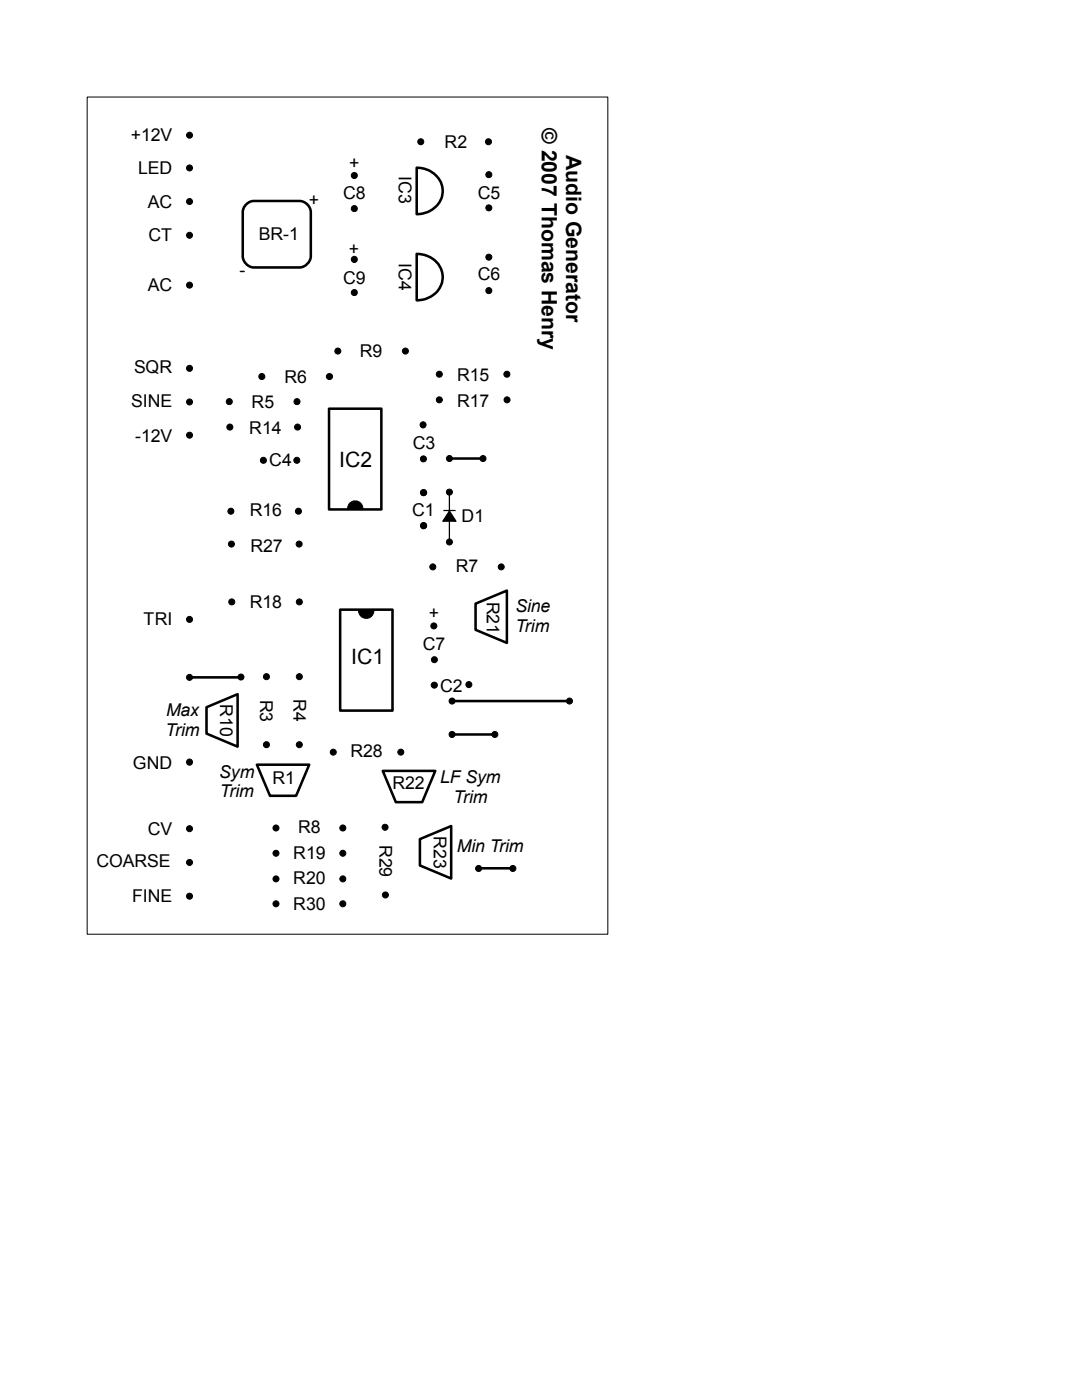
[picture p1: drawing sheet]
<svg xmlns="http://www.w3.org/2000/svg" width="216mm" height="279mm" viewBox="0 0 216 279" stroke-linecap="round" stroke-linejoin="round" font-family="sans-serif">
<g fill="none" stroke="#000" stroke-width=".51">
<path d="M83.1 33.5l1.4 .1 1.4 .6a5.1 5.1 0 0 1 1.9 1.9 4.6 4.6 0 0 1-3.8 6.6l-.9 .1zM49.1 40.8l1-.6 .5-.1h7.2a5.6 5.6 0 0 1 3.1 .3 2.36 2.36 0 0 1 1.1 1.9v7.3a3.5 3.5 0 0 1-1.1 3.4l-1.1 .4h-7.2a5.4 5.4 0 0 1-3-.4 2.39 2.39 0 0 1-1.2-1.8v-7.4a3.9 3.9 0 0 1 .7-3zM83.1 50.7a4.8 4.8 0 0 1 5 6 5.2 5.2 0 0 1-5 3.2zM65.7 81.6h10.4v20.1h-10.4zM89.8 91.5h6.7M37.8 135.2h10.4M67.9 121.7h10.4v20.1h-10.4zM90.2 139.9h23.4M94.9 120.5l6.2-2.6v10.4l-6.2-2.6zM41.2 141.1l6.2-2.6v10.5l-6.2-2.6zM51.3 152.6h10.4l-2.6 6.2h-5.2zM76.4 153.8h10.5l-2.7 6.3h-5.2z"/>
<path d="M90.2 146.6h8.6M83.8 167.5l6.2-2.6v10.4l-6.2-2.6zM95.4 173.3h7"/>
</g>
<g fill="#000">
<path d="M69.8 100.4l.8-.4h.6l.4 .2a1.48 1.48 0 0 1 .8 1.3h-3l.1-.7z" fill-rule="evenodd"/>
<path d="M71.5 121.9h3.1l-.1 .4-.4 .7-.5 .3-.8 .1a1.53 1.53 0 0 1-1.3-1.5z" fill-rule="evenodd"/>
<circle cx="37.8" cy="27" r=".6"/>
<circle cx="37.8" cy="33.5" r=".6"/>
<circle cx="70.7" cy="35" r=".6"/>
<circle cx="84" cy="28.3" r=".6"/>
<circle cx="97.5" cy="28.3" r=".6"/>
<circle cx="97.5" cy="34.9" r=".6"/>
<circle cx="37.8" cy="40.2" r=".6"/>
<circle cx="37.8" cy="56.9" r=".6"/>
<circle cx="37.8" cy="47" r=".6"/>
<circle cx="70.7" cy="41.6" r=".6"/>
<circle cx="70.7" cy="58.4" r=".6"/>
<circle cx="70.7" cy="51.8" r=".61"/>
<circle cx="97.5" cy="58" r=".6"/>
<circle cx="97.5" cy="51.3" r=".6"/>
<circle cx="97.5" cy="41.5" r=".6"/>
<circle cx="37.8" cy="73.5" r=".6"/>
<circle cx="52.2" cy="75.1" r=".6"/>
<circle cx="65.7" cy="75.1" r=".6"/>
<circle cx="67.4" cy="70.1" r=".6"/>
<circle cx="80.9" cy="70.1" r=".6"/>
<circle cx="87.7" cy="74.7" r=".6"/>
<circle cx="87.7" cy="79.8" r=".6"/>
<circle cx="101.1" cy="74.7" r=".6"/>
<circle cx="101.2" cy="79.8" r=".6"/>
<circle cx="37.8" cy="80.2" r=".6"/>
<circle cx="37.8" cy="86.9" r=".6"/>
<circle cx="45.8" cy="80.2" r=".6"/>
<circle cx="45.9" cy="85.2" r=".6"/>
<circle cx="52.6" cy="91.9" r=".6"/>
<circle cx="59.2" cy="91.9" r=".6"/>
<circle cx="59.3" cy="80.2" r=".6"/>
<circle cx="59.4" cy="85.2" r=".6"/>
<circle cx="84.4" cy="84.8" r=".61"/>
<circle cx="84.5" cy="91.6" r=".6"/>
<circle cx="84.5" cy="98.3" r=".6"/>
<circle cx="89.7" cy="98.2" r=".6"/>
<circle cx="89.7" cy="91.5" r=".6"/>
<circle cx="96.4" cy="91.5" r=".6"/>
<circle cx="46.1" cy="102" r=".6"/>
<circle cx="46.2" cy="108.6" r=".6"/>
<circle cx="59.6" cy="102" r=".6"/>
<circle cx="59.7" cy="108.6" r=".6"/>
<circle cx="84.5" cy="104.9" r=".6"/>
<circle cx="86.4" cy="113.1" r=".6"/>
<circle cx="89.7" cy="108.2" r=".6"/>
<circle cx="100" cy="113.1" r=".6"/>
<circle cx="37.8" cy="135.2" r=".6"/>
<circle cx="37.8" cy="123.6" r=".6"/>
<circle cx="46.2" cy="120.1" r=".6"/>
<circle cx="48.1" cy="135.1" r=".6"/>
<circle cx="53.2" cy="135" r=".6"/>
<circle cx="59.7" cy="135" r=".6"/>
<circle cx="59.7" cy="120.1" r=".6"/>
<circle cx="86.6" cy="124.9" r=".6"/>
<circle cx="86.7" cy="136.7" r=".61"/>
<circle cx="86.7" cy="131.7" r=".6"/>
<circle cx="90.2" cy="139.9" r=".6"/>
<circle cx="93.6" cy="136.6" r=".6"/>
<circle cx="113.6" cy="139.9" r=".6"/>
<circle cx="37.8" cy="152.1" r=".61"/>
<circle cx="53.2" cy="148.6" r=".6"/>
<circle cx="59.7" cy="148.6" r=".6"/>
<circle cx="66.5" cy="150.1" r=".6"/>
<circle cx="80" cy="150.1" r=".6"/>
<circle cx="90.2" cy="146.6" r=".6"/>
<circle cx="98.7" cy="146.6" r=".6"/>
<circle cx="37.8" cy="165.4" r=".6"/>
<circle cx="37.8" cy="178.9" r=".6"/>
<circle cx="37.8" cy="172.1" r=".6"/>
<circle cx="55.1" cy="175.4" r=".6"/>
<circle cx="55.1" cy="170.3" r=".6"/>
<circle cx="55.1" cy="165.2" r=".6"/>
<circle cx="68.4" cy="170.3" r=".6"/>
<circle cx="68.4" cy="175.4" r=".6"/>
<circle cx="68.4" cy="165.2" r=".6"/>
<circle cx="76.8" cy="165.1" r=".6"/>
<circle cx="76.9" cy="178.6" r=".6"/>
<circle cx="95.5" cy="173.3" r=".6"/>
<circle cx="102.3" cy="173.3" r=".6"/>
<circle cx="55.1" cy="180.4" r=".6"/>
<circle cx="68.4" cy="180.4" r=".6"/>
</g>
<g fill="none" stroke="#000" stroke-width=".2">
<path d="M17.4 19.4h103.9v167h-103.9zM69.8 100.4l.8-.4h.6l.4 .2a1.48 1.48 0 0 1 .8 1.3h-3l.1-.7zM71.5 121.9h3.1l-.1 .4-.4 .7-.5 .3-.8 .1a1.53 1.53 0 0 1-1.3-1.5z"/>
<circle cx="37.8" cy="27" r=".6"/>
<circle cx="37.8" cy="33.5" r=".6"/>
<circle cx="70.7" cy="35" r=".6"/>
<circle cx="84" cy="28.3" r=".6"/>
<circle cx="97.5" cy="28.3" r=".6"/>
<circle cx="97.5" cy="34.9" r=".6"/>
<circle cx="37.8" cy="40.2" r=".6"/>
<circle cx="37.8" cy="56.9" r=".6"/>
<circle cx="37.8" cy="47" r=".6"/>
<circle cx="70.7" cy="41.6" r=".6"/>
<circle cx="70.7" cy="58.4" r=".6"/>
<circle cx="70.7" cy="51.8" r=".61"/>
<circle cx="97.5" cy="58" r=".6"/>
<circle cx="97.5" cy="51.3" r=".6"/>
<circle cx="97.5" cy="41.5" r=".6"/>
<circle cx="37.8" cy="73.5" r=".6"/>
<circle cx="52.2" cy="75.1" r=".6"/>
<circle cx="65.7" cy="75.1" r=".6"/>
<circle cx="67.4" cy="70.1" r=".6"/>
<circle cx="80.9" cy="70.1" r=".6"/>
<circle cx="87.7" cy="74.7" r=".6"/>
<circle cx="87.7" cy="79.8" r=".6"/>
<circle cx="101.1" cy="74.7" r=".6"/>
<circle cx="101.2" cy="79.8" r=".6"/>
<circle cx="37.8" cy="80.2" r=".6"/>
<circle cx="37.8" cy="86.9" r=".6"/>
<circle cx="45.8" cy="80.2" r=".6"/>
<circle cx="45.9" cy="85.2" r=".6"/>
<circle cx="52.6" cy="91.9" r=".6"/>
<circle cx="59.2" cy="91.9" r=".6"/>
<circle cx="59.3" cy="80.2" r=".6"/>
<circle cx="59.4" cy="85.2" r=".6"/>
<circle cx="84.4" cy="84.8" r=".61"/>
<circle cx="84.5" cy="91.6" r=".6"/>
<circle cx="84.5" cy="98.3" r=".6"/>
<circle cx="89.7" cy="98.2" r=".6"/>
<circle cx="89.7" cy="91.5" r=".6"/>
<circle cx="96.4" cy="91.5" r=".6"/>
<circle cx="46.1" cy="102" r=".6"/>
<circle cx="46.2" cy="108.6" r=".6"/>
<circle cx="59.6" cy="102" r=".6"/>
<circle cx="59.7" cy="108.6" r=".6"/>
<circle cx="84.5" cy="104.9" r=".6"/>
<circle cx="86.4" cy="113.1" r=".6"/>
<circle cx="89.7" cy="108.2" r=".6"/>
<circle cx="100" cy="113.1" r=".6"/>
<circle cx="37.8" cy="135.2" r=".6"/>
<circle cx="37.8" cy="123.6" r=".6"/>
<circle cx="46.2" cy="120.1" r=".6"/>
<circle cx="48.1" cy="135.1" r=".6"/>
<circle cx="53.2" cy="135" r=".6"/>
<circle cx="59.7" cy="135" r=".6"/>
<circle cx="59.7" cy="120.1" r=".6"/>
<circle cx="86.6" cy="124.9" r=".6"/>
<circle cx="86.7" cy="136.7" r=".61"/>
<circle cx="86.7" cy="131.7" r=".6"/>
<circle cx="90.2" cy="139.9" r=".6"/>
<circle cx="93.6" cy="136.6" r=".6"/>
<circle cx="113.6" cy="139.9" r=".6"/>
<circle cx="37.8" cy="152.1" r=".61"/>
<circle cx="53.2" cy="148.6" r=".6"/>
<circle cx="59.7" cy="148.6" r=".6"/>
<circle cx="66.5" cy="150.1" r=".6"/>
<circle cx="80" cy="150.1" r=".6"/>
<circle cx="90.2" cy="146.6" r=".6"/>
<circle cx="98.7" cy="146.6" r=".6"/>
<circle cx="37.8" cy="165.4" r=".6"/>
<circle cx="37.8" cy="178.9" r=".6"/>
<circle cx="37.8" cy="172.1" r=".6"/>
<circle cx="55.1" cy="175.4" r=".6"/>
<circle cx="55.1" cy="170.3" r=".6"/>
<circle cx="55.1" cy="165.2" r=".6"/>
<circle cx="68.4" cy="170.3" r=".6"/>
<circle cx="68.4" cy="175.4" r=".6"/>
<circle cx="68.4" cy="165.2" r=".6"/>
<circle cx="76.8" cy="165.1" r=".6"/>
<circle cx="76.9" cy="178.6" r=".6"/>
<circle cx="95.5" cy="173.3" r=".6"/>
<circle cx="102.3" cy="173.3" r=".6"/>
<circle cx="55.1" cy="180.4" r=".6"/>
<circle cx="68.4" cy="180.4" r=".6"/>
</g>
<path d="M89.7 102l1.3 2h-2.7z" fill="#000" stroke="#000" stroke-width=".2"/>
<path d="M89.7 98.1v10.1M88.5 101.9h2.4" fill="none" stroke="#000" stroke-width=".25"/>
<g font-size="4.2">
<text x="108.1" y="25.5" transform="rotate(90 108.1 25.5)">© 2007 Thomas Henry</text>
<text x="113" y="31" transform="rotate(90 113 31)">Audio Generator</text>
<text x="67.7" y="93.2">IC2</text>
<text x="70.1" y="132.5">IC1</text>
</g>
<g font-size="3.5">
<text x="26.1" y="28">+12V</text>
<text x="88.7" y="29.5">R2</text>
<text x="27.6" y="34.7">LED</text>
<text x="69.7" y="33.8">+</text>
<text x="79.6" y="35.1" transform="rotate(90 79.6 35.1)">IC3</text>
<text x="29.5" y="41.5">AC</text>
<text x="61.6" y="41">+</text>
<text x="68.5" y="39.7">C8</text>
<text x="95.4" y="39.7">C5</text>
<text x="51.6" y="47.9">BR-1</text>
<text x="29.6" y="48.2">CT</text>
<text x="69.6" y="50.8">+</text>
<text x="79.6" y="52.5" transform="rotate(90 79.6 52.5)">IC4</text>
<text x="29.5" y="58.2">AC</text>
<text x="47.8" y="55">-</text>
<text x="68.5" y="56.7">C9</text>
<text x="95.4" y="55.8">C6</text>
<text x="71.8" y="71.3">R9</text>
<text x="26.7" y="74.4">SQR</text>
<text x="56.8" y="76.3">R6</text>
<text x="91.2" y="76">R15</text>
<text x="26.2" y="81.3">SINE</text>
<text x="50.2" y="81.5">R5</text>
<text x="91.2" y="81.2">R17</text>
<text x="27" y="88.3">-12V</text>
<text x="49.7" y="86.7">R14</text>
<text x="82.4" y="89.6">C3</text>
<text x="53.7" y="93.1">C4</text>
<text x="49.8" y="103">R16</text>
<text x="82.2" y="103">C1</text>
<text x="92.1" y="104.1">D1</text>
<text x="50" y="110.1">R27</text>
<text x="90.9" y="114.2">R7</text>
<text x="28.6" y="124.7">TRI</text>
<text x="49.8" y="121.4">R18</text>
<text x="85.5" y="123.4">+</text>
<text x="97.2" y="120.1" transform="rotate(90 97.2 120.1)">R21</text>
<text x="102.8" y="122.2">Sine</text>
<text x="84.4" y="129.6">C7</text>
<text x="102.8" y="126.1">Trim</text>
<text x="33.1" y="142.9">Max</text>
<text x="44" y="140.5" transform="rotate(90 44 140.5)">R10</text>
<text x="51.9" y="139.6" transform="rotate(90 51.9 139.6)">R3</text>
<text x="58.6" y="139.5" transform="rotate(90 58.6 139.5)">R4</text>
<text x="87.8" y="138">C2</text>
<text x="33" y="146.8">Trim</text>
<text x="26.5" y="153.5">GND</text>
<text x="43.7" y="155.2">Sym</text>
<text x="69.9" y="151.1">R28</text>
<text x="43.9" y="159.1">Trim</text>
<text x="54.4" y="156.5">R1</text>
<text x="78.3" y="157.4">R22</text>
<text x="87.8" y="156.2">LF Sym</text>
<text x="90.5" y="160.2">Trim</text>
<text x="29.5" y="166.6">CV</text>
<text x="59.5" y="166.3">R8</text>
<text x="86.5" y="166.9" transform="rotate(90 86.5 166.9)">R23</text>
<text x="19.2" y="173.1">COARSE</text>
<text x="58.5" y="171.3">R19</text>
<text x="75.7" y="168.6" transform="rotate(90 75.7 168.6)">R29</text>
<text x="91.2" y="170">Min Trim</text>
<text x="58.5" y="176.4">R20</text>
<text x="26.4" y="180.1">FINE</text>
<text x="58.5" y="181.7">R30</text>
</g>
</svg>
